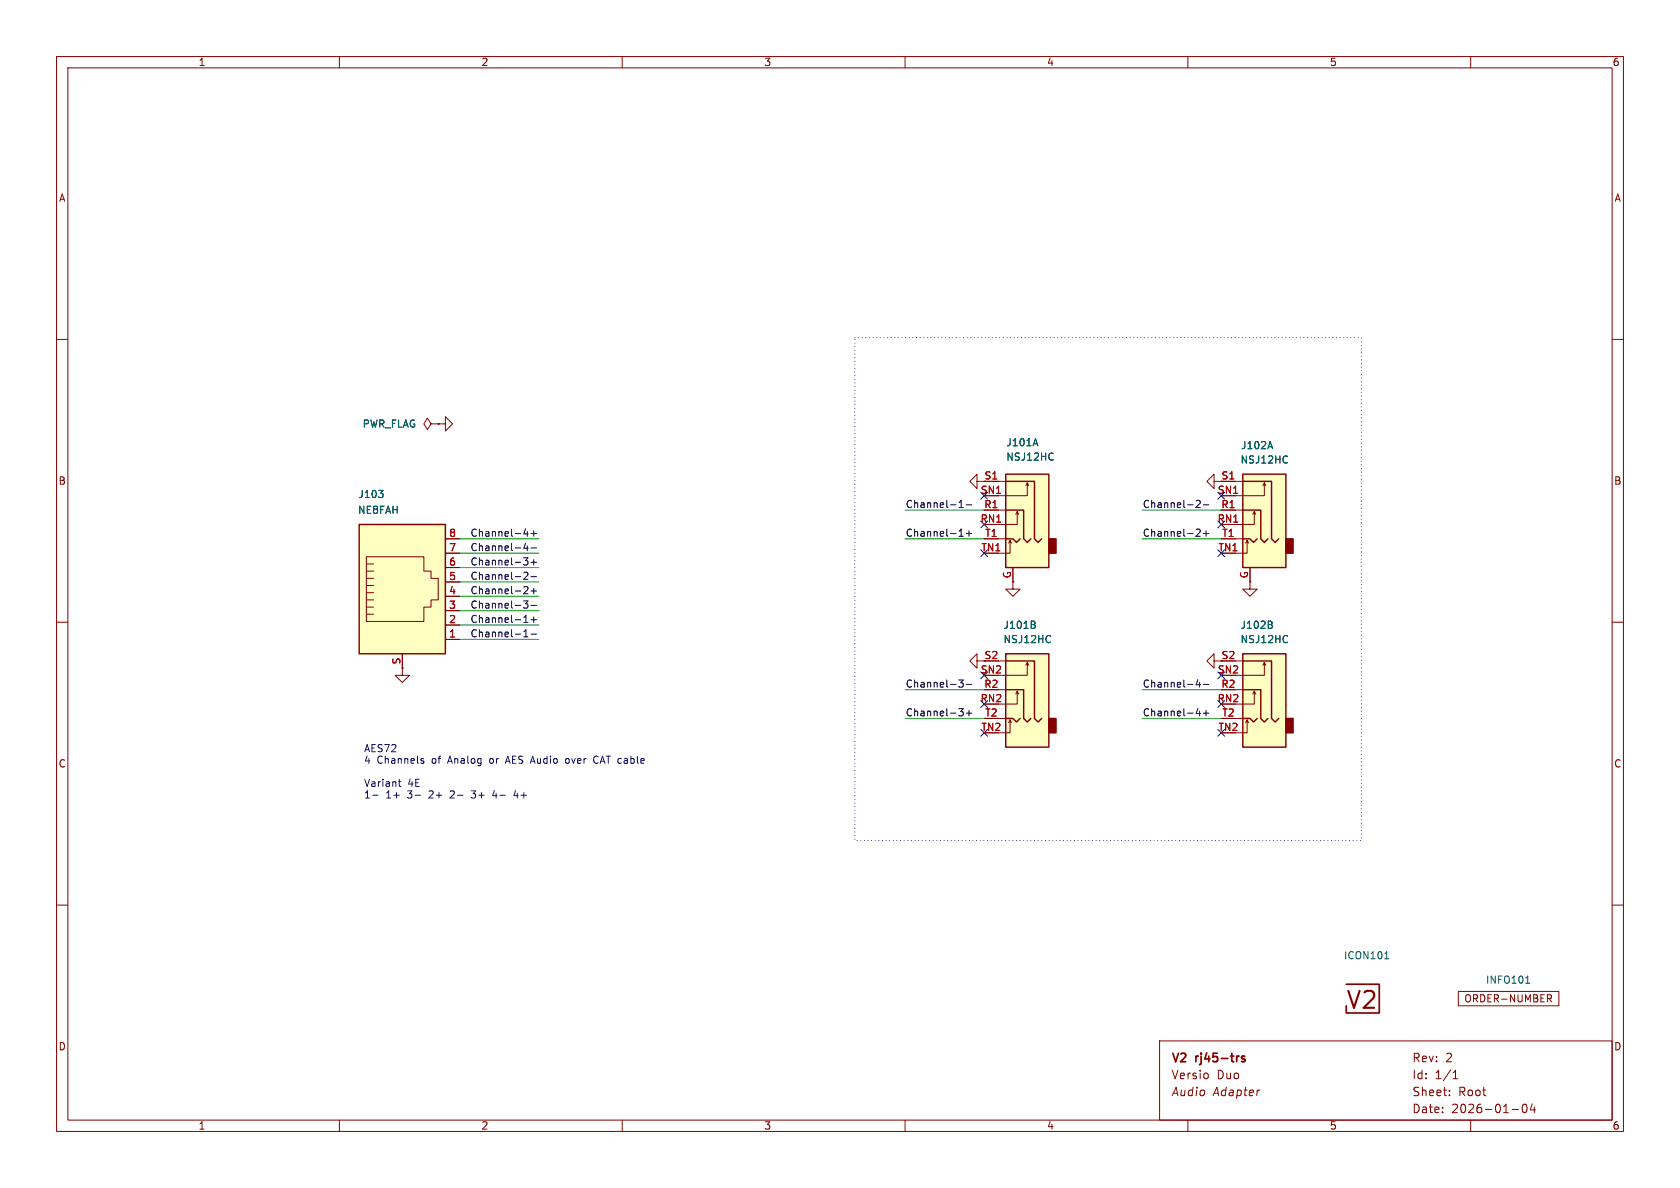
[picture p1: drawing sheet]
(kicad_sch
 (version 20250114)
 (generator "eeschema")
 (generator_version "9.0")
 (paper "A4")
 (title_block
  (title "V2 rj45-trs")
  (date "2026-01-04")
  (rev "2")
  (company "Versio Duo")
  (comment 1 "Audio Adapter"))
 (lib_symbols
  (symbol "V2_Artwork:V2-logo" (exclude_from_sim no) (in_bom no) (on_board yes)
   (property "Reference" "ICON" (at -3.302 3.81 0) (effects (font (size 1.27 1.27)) (justify left bottom)))
   (property "Value" "V2-logo" (at -4.572 -5.588 0) (effects (font (size 1.27 1.27)) (justify left bottom) (hide yes)))
   (property "Footprint" "V2_Artwork:Logo_Small" (at 0 -8.128 0) (effects (font (size 1.27 1.27)) (hide yes)))
   (property "Datasheet" "" (at 0.508 1.27 0) (effects (font (size 1.27 1.27)) (hide yes)))
   (property "Description" "" (at 0 0 0) (effects (font (size 1.27 1.27)) (hide yes)))
   (property "Sim.Enable" "0" (at 0 0 0) (effects (font (size 1.27 1.27)) (hide yes)))
   (symbol "V2-logo_1_0"
    (polyline (pts (xy -3.302 2.54) (xy 2.54 2.54) (xy 2.54 -2.54) (xy -3.302 -2.54) (xy -3.302 -1.27)) (stroke (width 0.3) (type default)) (fill (type none))))
   (symbol "V2-logo_1_1"
    (text "V2" (at -0.508 -0.254 0) (effects (font (size 3 3) (thickness 0.375)))))
   (embedded_fonts no))
  (symbol "V2_Connector_Audio:NSJ12HC" (exclude_from_sim no) (in_bom yes) (on_board yes)
   (property "Reference" "J" (at 0 11.43 0) (effects (font (size 1.27 1.27))))
   (property "Value" "NSJ12HC" (at 0 8.89 0) (effects (font (size 1.27 1.27))))
   (property "Footprint" "V2_Connector_Audio:Jack_6.35mm_Neutrik_NSJ12HC_Horizontal" (at 0 -25.4 0) (effects (font (size 1.27 1.27)) (hide yes)))
   (property "Datasheet" "https://www.neutrik.com/en/product/nsj12hc" (at 0 -22.606 0) (effects (font (size 1.27 1.27)) (hide yes)))
   (property "Description" "Stacking Jacks, Stereo dual jack, full nose" (at 0 -27.94 0) (effects (font (size 1.27 1.27)) (hide yes)))
   (property "Mouser" "568-NSJ12HC" (at 0 -35.306 0) (show_name) (effects (font (size 1.27 1.27)) (hide yes)))
   (property "Manufacturer" "Neutrik" (at 0 -33.02 0) (show_name) (effects (font (size 1.27 1.27)) (hide yes)))
   (property "Product" "NSJ12HC" (at 0 -30.48 0) (show_name) (effects (font (size 1.27 1.27)) (hide yes)))
   (symbol "NSJ12HC_0_1"
    (rectangle (start -6.35 -5.08) (end -7.62 -7.62) (stroke (width 0.254) (type default)) (fill (type outline)))
    (polyline (pts (xy -3.175 -5.08) (xy -2.54 -5.715) (xy -1.905 -5.08) (xy -1.905 0) (xy 1.27 0)) (stroke (width 0.254) (type default)) (fill (type none)))
    (polyline (pts (xy -2.54 4.826) (xy -2.286 4.318)) (stroke (width 0) (type default)) (fill (type none)))
    (polyline (pts (xy -1.27 -5.08) (xy -0.635 -5.715) (xy 0 -5.08) (xy 1.27 -5.08)) (stroke (width 0.254) (type default)) (fill (type none)))
    (polyline (pts (xy -0.762 -0.254) (xy -0.508 -0.762)) (stroke (width 0) (type default)) (fill (type none)))
    (polyline (pts (xy 0.508 -5.334) (xy 0.762 -5.842)) (stroke (width 0) (type default)) (fill (type none)))
    (rectangle (start 1.27 6.35) (end -6.35 -10.16) (stroke (width 0.254) (type default)) (fill (type background)))
    (polyline (pts (xy 1.27 5.08) (xy -3.81 5.08) (xy -3.81 -5.08) (xy -4.445 -5.715) (xy -5.08 -5.08)) (stroke (width 0.254) (type default)) (fill (type none)))
    (polyline (pts (xy 1.27 0) (xy 2.54 0)) (stroke (width 0) (type default)) (fill (type none)))
    (polyline (pts (xy 2.54 5.08) (xy 1.27 5.08)) (stroke (width 0) (type default)) (fill (type none)))
    (polyline (pts (xy 2.54 2.54) (xy -2.54 2.54) (xy -2.54 4.826) (xy -2.794 4.318)) (stroke (width 0) (type default)) (fill (type none)))
    (polyline (pts (xy 2.54 -2.54) (xy -0.762 -2.54) (xy -0.762 -0.254) (xy -1.016 -0.762)) (stroke (width 0) (type default)) (fill (type none)))
    (polyline (pts (xy 2.54 -5.08) (xy 1.27 -5.08)) (stroke (width 0) (type default)) (fill (type none)))
    (polyline (pts (xy 2.54 -7.62) (xy 0.508 -7.62) (xy 0.508 -5.334) (xy 0.254 -5.842)) (stroke (width 0) (type default)) (fill (type none))))
   (symbol "NSJ12HC_1_1"
    (pin passive line (at 0 -12.7 90) (length 2.54) (name "~" (effects (font (size 1.27 1.27)))) (number "G" (effects (font (size 1.27 1.27)))))
    (pin passive line (at 5.08 5.08 180) (length 2.54) (name "~" (effects (font (size 1.27 1.27)))) (number "S1" (effects (font (size 1.27 1.27)))))
    (pin passive line (at 5.08 2.54 180) (length 2.54) (name "~" (effects (font (size 1.27 1.27)))) (number "SN1" (effects (font (size 1.27 1.27)))))
    (pin passive line (at 5.08 0 180) (length 2.54) (name "~" (effects (font (size 1.27 1.27)))) (number "R1" (effects (font (size 1.27 1.27)))))
    (pin passive line (at 5.08 -2.54 180) (length 2.54) (name "~" (effects (font (size 1.27 1.27)))) (number "RN1" (effects (font (size 1.27 1.27)))))
    (pin passive line (at 5.08 -5.08 180) (length 2.54) (name "~" (effects (font (size 1.27 1.27)))) (number "T1" (effects (font (size 1.27 1.27)))))
    (pin passive line (at 5.08 -7.62 180) (length 2.54) (name "~" (effects (font (size 1.27 1.27)))) (number "TN1" (effects (font (size 1.27 1.27))))))
   (symbol "NSJ12HC_2_1"
    (pin passive line (at 5.08 5.08 180) (length 2.54) (name "~" (effects (font (size 1.27 1.27)))) (number "S2" (effects (font (size 1.27 1.27)))))
    (pin passive line (at 5.08 2.54 180) (length 2.54) (name "~" (effects (font (size 1.27 1.27)))) (number "SN2" (effects (font (size 1.27 1.27)))))
    (pin passive line (at 5.08 0 180) (length 2.54) (name "~" (effects (font (size 1.27 1.27)))) (number "R2" (effects (font (size 1.27 1.27)))))
    (pin passive line (at 5.08 -2.54 180) (length 2.54) (name "~" (effects (font (size 1.27 1.27)))) (number "RN2" (effects (font (size 1.27 1.27)))))
    (pin passive line (at 5.08 -5.08 180) (length 2.54) (name "~" (effects (font (size 1.27 1.27)))) (number "T2" (effects (font (size 1.27 1.27)))))
    (pin passive line (at 5.08 -7.62 180) (length 2.54) (name "~" (effects (font (size 1.27 1.27)))) (number "TN2" (effects (font (size 1.27 1.27))))))
   (embedded_fonts no))
  (symbol "V2_Connector_EtherCon:NE8FAH"
   (pin_names
    (offset 1.016)) (exclude_from_sim no) (in_bom yes) (on_board yes)
   (property "Reference" "J" (at -5.08 17.78 0) (effects (font (size 1.27 1.27)) (justify right)))
   (property "Value" "NE8FAH" (at 2.54 13.97 0) (effects (font (size 1.27 1.27)) (justify left)))
   (property "Footprint" "V2_Connector_EtherCon:NE8FAH" (at 0 -25.4 0) (effects (font (size 1.27 1.27)) (hide yes)))
   (property "Datasheet" "" (at 0 0.635 90) (effects (font (size 1.27 1.27)) (hide yes)))
   (property "Description" "" (at 0 0 0) (effects (font (size 1.27 1.27)) (hide yes)))
   (property "Mouser" "568-NE8FAH" (at 0 -33.02 0) (show_name) (effects (font (size 1.27 1.27)) (hide yes)))
   (property "Manufacturer" "Neutrik" (at 0 -27.94 0) (show_name) (effects (font (size 1.27 1.27)) (hide yes)))
   (property "Product" "NE8FAH" (at 0 -30.48 0) (show_name) (effects (font (size 1.27 1.27)) (hide yes)))
   (symbol "NE8FAH_0_1"
    (polyline (pts (xy -6.35 1.905) (xy -5.08 1.905) (xy -5.08 1.905)) (stroke (width 0) (type default)) (fill (type none)))
    (polyline (pts (xy -6.35 0.635) (xy -5.08 0.635) (xy -5.08 0.635)) (stroke (width 0) (type default)) (fill (type none)))
    (polyline (pts (xy -6.35 -0.635) (xy -5.08 -0.635) (xy -5.08 -0.635)) (stroke (width 0) (type default)) (fill (type none)))
    (polyline (pts (xy -6.35 -1.905) (xy -5.08 -1.905) (xy -5.08 -1.905)) (stroke (width 0) (type default)) (fill (type none)))
    (polyline (pts (xy -6.35 -3.175) (xy -5.08 -3.175) (xy -5.08 -3.175)) (stroke (width 0) (type default)) (fill (type none)))
    (polyline (pts (xy -6.35 -4.445) (xy -6.35 6.985) (xy 3.81 6.985) (xy 3.81 4.445) (xy 5.08 4.445) (xy 5.08 3.175) (xy 6.35 3.175) (xy 6.35 -0.635) (xy 5.08 -0.635) (xy 5.08 -1.905) (xy 3.81 -1.905) (xy 3.81 -4.445) (xy -6.35 -4.445) (xy -6.35 -4.445)) (stroke (width 0) (type default)) (fill (type none)))
    (polyline (pts (xy -5.08 5.715) (xy -6.35 5.715)) (stroke (width 0) (type default)) (fill (type none)))
    (polyline (pts (xy -5.08 4.445) (xy -6.35 4.445)) (stroke (width 0) (type default)) (fill (type none)))
    (polyline (pts (xy -5.08 3.175) (xy -6.35 3.175) (xy -6.35 3.175)) (stroke (width 0) (type default)) (fill (type none)))
    (rectangle (start 7.62 12.7) (end -7.62 -10.16) (stroke (width 0.254) (type default)) (fill (type background))))
   (symbol "NE8FAH_1_1"
    (pin passive line (at 0 -12.7 90) (length 2.54) (name "" (effects (font (size 1.27 1.27)))) (number "S" (effects (font (size 1.27 1.27)))))
    (pin passive line (at 10.16 10.16 180) (length 2.54) (name "~" (effects (font (size 1.27 1.27)))) (number "8" (effects (font (size 1.27 1.27)))))
    (pin passive line (at 10.16 7.62 180) (length 2.54) (name "~" (effects (font (size 1.27 1.27)))) (number "7" (effects (font (size 1.27 1.27)))))
    (pin passive line (at 10.16 5.08 180) (length 2.54) (name "~" (effects (font (size 1.27 1.27)))) (number "6" (effects (font (size 1.27 1.27)))))
    (pin passive line (at 10.16 2.54 180) (length 2.54) (name "~" (effects (font (size 1.27 1.27)))) (number "5" (effects (font (size 1.27 1.27)))))
    (pin passive line (at 10.16 0 180) (length 2.54) (name "~" (effects (font (size 1.27 1.27)))) (number "4" (effects (font (size 1.27 1.27)))))
    (pin passive line (at 10.16 -2.54 180) (length 2.54) (name "~" (effects (font (size 1.27 1.27)))) (number "3" (effects (font (size 1.27 1.27)))))
    (pin passive line (at 10.16 -5.08 180) (length 2.54) (name "~" (effects (font (size 1.27 1.27)))) (number "2" (effects (font (size 1.27 1.27)))))
    (pin passive line (at 10.16 -7.62 180) (length 2.54) (name "~" (effects (font (size 1.27 1.27)))) (number "1" (effects (font (size 1.27 1.27))))))
   (embedded_fonts no))
  (symbol "V2_Production:Order_Number" (exclude_from_sim no) (in_bom no) (on_board yes)
   (property "Reference" "INFO" (at 0 2.54 0) (effects (font (size 1.27 1.27))))
   (property "Value" "Order_Number" (at 0 -2.54 0) (effects (font (size 1.27 1.27)) (hide yes)))
   (property "Footprint" "V2_Production:Order_Number" (at 0 -5.08 0) (effects (font (size 1.27 1.27)) (hide yes)))
   (property "Datasheet" "" (at 0 0 0) (effects (font (size 1.27 1.27)) (hide yes)))
   (property "Description" "" (at 0 0 0) (effects (font (size 1.27 1.27)) (hide yes)))
   (symbol "Order_Number_0_0"
    (text "ORDER-NUMBER" (at 0 0 0) (effects (font (size 1.27 1.27)))))
   (symbol "Order_Number_0_1"
    (rectangle (start -8.89 1.27) (end 8.89 -1.27) (stroke (width 0) (type default)) (fill (type none))))
   (embedded_fonts no))
  (symbol "V2_power:GND"
   (power)
   (pin_numbers (hide yes))
   (pin_names
    (offset 0) (hide yes)) (exclude_from_sim no) (in_bom yes) (on_board yes)
   (property "Reference" "#PWR" (at 0 -7.112 0) (effects (font (size 1.27 1.27)) (hide yes)))
   (property "Value" "GND" (at 0 -4.064 0) (effects (font (size 1.27 1.27)) (hide yes)))
   (property "Footprint" "" (at 0 0 0) (effects (font (size 1.27 1.27)) (hide yes)))
   (property "Datasheet" "" (at 0 0 0) (effects (font (size 1.27 1.27)) (hide yes)))
   (property "Description" "Power symbol creates a global label with name \"GND\" , ground" (at -0.254 -10.414 0) (effects (font (size 1.27 1.27)) (hide yes)))
   (symbol "GND_0_1"
    (polyline (pts (xy 0 0) (xy 0 -1.27) (xy 1.27 -1.27) (xy 0 -2.54) (xy -1.27 -1.27) (xy 0 -1.27)) (stroke (width 0) (type default)) (fill (type none))))
   (symbol "GND_1_1"
    (pin power_in line (at 0 0 270) (length 0) (name "~" (effects (font (size 1.27 1.27)))) (number "1" (effects (font (size 1.27 1.27))))))
   (embedded_fonts no))
  (symbol "V2_power:PWR_FLAG"
   (power)
   (pin_numbers (hide yes))
   (pin_names
    (offset 0) (hide yes)) (exclude_from_sim no) (in_bom yes) (on_board yes)
   (property "Reference" "#FLG" (at 0 -13.97 0) (effects (font (size 1.27 1.27)) (hide yes)))
   (property "Value" "PWR_FLAG" (at 0 4.572 0) (effects (font (size 1.27 1.27))))
   (property "Footprint" "" (at 0 0 0) (effects (font (size 1.27 1.27)) (hide yes)))
   (property "Datasheet" "" (at 0 0 0) (effects (font (size 1.27 1.27)) (hide yes)))
   (property "Description" "Special symbol for telling ERC where power comes from" (at 0 -17.272 0) (effects (font (size 1.27 1.27)) (hide yes)))
   (symbol "PWR_FLAG_0_0"
    (pin power_out line (at 0 0 90) (length 0) (name "~" (effects (font (size 1.27 1.27)))) (number "1" (effects (font (size 1.27 1.27))))))
   (symbol "PWR_FLAG_0_1"
    (polyline (pts (xy 0 0) (xy 0 1.27) (xy -1.016 1.905) (xy 0 2.54) (xy 1.016 1.905) (xy 0 1.27)) (stroke (width 0) (type default)) (fill (type none))))
   (embedded_fonts no)))
 (rectangle
  (start 151.13 59.69)
  (end 240.665 148.59)
  (stroke (width 0) (type dot))
  (fill (type none)))
 (text "AES72\n4 Channels of Analog or AES Audio over CAT cable\n\nVariant 4E\n1- 1+ 3- 2+ 2- 3+ 4- 4+"
  (exclude_from_sim no)
  (at 64.262 136.652 0)
  (effects (font (size 1.27 1.27)) (justify left)))
 (no_connect
  (at 173.99 119.38))
 (no_connect
  (at 173.99 97.79))
 (no_connect
  (at 215.9 119.38))
 (no_connect
  (at 215.9 129.54))
 (no_connect
  (at 215.9 87.63))
 (no_connect
  (at 173.99 87.63))
 (no_connect
  (at 215.9 124.46))
 (no_connect
  (at 215.9 97.79))
 (no_connect
  (at 173.99 124.46))
 (no_connect
  (at 173.99 92.71))
 (no_connect
  (at 215.9 92.71))
 (no_connect
  (at 173.99 129.54))
 (wire
  (pts (xy 81.28 113.03) (xy 95.25 113.03))
  (stroke (width 0) (type default)))
 (wire
  (pts (xy 81.28 97.79) (xy 95.25 97.79))
  (stroke (width 0) (type default)))
 (wire
  (pts (xy 81.28 102.87) (xy 95.25 102.87))
  (stroke (width 0) (type default)))
 (wire
  (pts (xy 81.28 95.25) (xy 95.25 95.25))
  (stroke (width 0) (type default)))
 (wire
  (pts (xy 81.28 110.49) (xy 95.25 110.49))
  (stroke (width 0) (type default)))
 (wire
  (pts (xy 160.02 127) (xy 173.99 127))
  (stroke (width 0) (type default)))
 (wire
  (pts (xy 201.93 90.17) (xy 215.9 90.17))
  (stroke (width 0) (type default)))
 (wire
  (pts (xy 160.02 90.17) (xy 173.99 90.17))
  (stroke (width 0) (type default)))
 (wire
  (pts (xy 160.02 121.92) (xy 173.99 121.92))
  (stroke (width 0) (type default)))
 (wire
  (pts (xy 160.02 95.25) (xy 173.99 95.25))
  (stroke (width 0) (type default)))
 (wire
  (pts (xy 201.93 95.25) (xy 215.9 95.25))
  (stroke (width 0) (type default)))
 (wire
  (pts (xy 201.93 121.92) (xy 215.9 121.92))
  (stroke (width 0) (type default)))
 (wire
  (pts (xy 81.28 105.41) (xy 95.25 105.41))
  (stroke (width 0) (type default)))
 (wire
  (pts (xy 81.28 107.95) (xy 95.25 107.95))
  (stroke (width 0) (type default)))
 (wire
  (pts (xy 201.93 127) (xy 215.9 127))
  (stroke (width 0) (type default)))
 (wire
  (pts (xy 81.28 100.33) (xy 95.25 100.33))
  (stroke (width 0) (type default)))
 (label "Channel-2-"
  (at 201.93 90.17 0)
  (effects (font (size 1.27 1.27)) (justify left bottom)))
 (label "Channel-3+"
  (at 95.25 100.33 180)
  (effects (font (size 1.27 1.27)) (justify right bottom)))
 (label "Channel-2-"
  (at 95.25 102.87 180)
  (effects (font (size 1.27 1.27)) (justify right bottom)))
 (label "Channel-4-"
  (at 201.93 121.92 0)
  (effects (font (size 1.27 1.27)) (justify left bottom)))
 (label "Channel-1-"
  (at 95.25 113.03 180)
  (effects (font (size 1.27 1.27)) (justify right bottom)))
 (label "Channel-2+"
  (at 95.25 105.41 180)
  (effects (font (size 1.27 1.27)) (justify right bottom)))
 (label "Channel-4-"
  (at 95.25 97.79 180)
  (effects (font (size 1.27 1.27)) (justify right bottom)))
 (label "Channel-2+"
  (at 201.93 95.25 0)
  (effects (font (size 1.27 1.27)) (justify left bottom)))
 (label "Channel-1-"
  (at 160.02 90.17 0)
  (effects (font (size 1.27 1.27)) (justify left bottom)))
 (label "Channel-3-"
  (at 95.25 107.95 180)
  (effects (font (size 1.27 1.27)) (justify right bottom)))
 (label "Channel-3+"
  (at 160.02 127 0)
  (effects (font (size 1.27 1.27)) (justify left bottom)))
 (label "Channel-4+"
  (at 95.25 95.25 180)
  (effects (font (size 1.27 1.27)) (justify right bottom)))
 (label "Channel-4+"
  (at 201.93 127 0)
  (effects (font (size 1.27 1.27)) (justify left bottom)))
 (label "Channel-3-"
  (at 160.02 121.92 0)
  (effects (font (size 1.27 1.27)) (justify left bottom)))
 (label "Channel-1+"
  (at 95.25 110.49 180)
  (effects (font (size 1.27 1.27)) (justify right bottom)))
 (label "Channel-1+"
  (at 160.02 95.25 0)
  (effects (font (size 1.27 1.27)) (justify left bottom)))
 (symbol
  (lib_id "V2_power:GND")
  (at 215.9 116.84 270)
  (mirror x)
  (unit 1)
  (exclude_from_sim no)
  (in_bom yes)
  (on_board yes)
  (dnp no)
  (fields_autoplaced yes)
  (property "Reference" "#PWR0107" (at 209.55 116.84 0) (effects (font (size 1.27 1.27)) (hide yes)))
  (property "Value" "GND" (at 210.82 116.84 0) (effects (font (size 1.27 1.27)) (hide yes)))
  (property "Footprint" "" (at 215.9 116.84 0) (effects (font (size 1.27 1.27)) (hide yes)))
  (property "Datasheet" "" (at 215.9 116.84 0) (effects (font (size 1.27 1.27)) (hide yes)))
  (property "Description" "Power symbol creates a global label with name \"GND\" , ground" (at 215.9 116.84 0) (effects (font (size 1.27 1.27)) (hide yes)))
  (pin "1"))
 (symbol
  (lib_id "V2_Connector_Audio:NSJ12HC")
  (at 179.07 121.92 0)
  (mirror y)
  (unit 2)
  (exclude_from_sim no)
  (in_bom yes)
  (on_board yes)
  (dnp no)
  (property "Reference" "J101" (at 180.34 110.49 0) (effects (font (size 1.27 1.27))))
  (property "Value" "NSJ12HC" (at 181.6735 113.03 0) (effects (font (size 1.27 1.27))))
  (property "Footprint" "V2_Connector_Audio:Jack_6.35mm_Neutrik_NSJ12HC_Horizontal" (at 176.784 146.05 0) (effects (font (size 1.27 1.27)) (hide yes)))
  (property "Datasheet" "https://www.neutrik.com/en/product/nsj12hc" (at 179.07 143.256 0) (effects (font (size 1.27 1.27)) (hide yes)))
  (property "Description" "Stacking Jacks, Stereo dual jack, full nose" (at 179.324 149.098 0) (effects (font (size 1.27 1.27)) (hide yes)))
  (property "Mouser" "568-NSJ12HC" (at 179.07 152.146 0) (effects (font (size 1.27 1.27)) (hide yes)))
  (property "Manufacturer" "Neutrik" (at 179.07 154.94 0) (effects (font (size 1.27 1.27)) (hide yes)))
  (property "Product" "NSJ12HC" (at 179.07 152.4 0) (effects (font (size 1.27 1.27)) (hide yes)))
  (pin "G")
  (pin "S1")
  (pin "TN1")
  (pin "T1")
  (pin "RN1")
  (pin "T2")
  (pin "TN2")
  (pin "R1")
  (pin "SN1")
  (pin "S2")
  (pin "RN2")
  (pin "R2")
  (pin "SN2"))
 (symbol
  (lib_id "V2_power:GND")
  (at 77.47 74.93 90)
  (unit 1)
  (exclude_from_sim no)
  (in_bom yes)
  (on_board yes)
  (dnp no)
  (property "Reference" "#PWR0101" (at 83.82 74.93 0) (effects (font (size 1.27 1.27)) (hide yes)))
  (property "Value" "GND" (at 85.09 74.93 90) (effects (font (size 1.27 1.27)) (justify left) (hide yes)))
  (property "Footprint" "" (at 77.47 74.93 0) (effects (font (size 1.27 1.27)) (hide yes)))
  (property "Datasheet" "" (at 77.47 74.93 0) (effects (font (size 1.27 1.27)) (hide yes)))
  (property "Description" "Power symbol creates a global label with name \"GND\" , ground" (at 77.47 74.93 0) (effects (font (size 1.27 1.27)) (hide yes)))
  (pin "1"))
 (symbol
  (lib_id "V2_power:GND")
  (at 220.98 102.87 0)
  (mirror y)
  (unit 1)
  (exclude_from_sim no)
  (in_bom yes)
  (on_board yes)
  (dnp no)
  (fields_autoplaced yes)
  (property "Reference" "#PWR0105" (at 220.98 109.22 0) (effects (font (size 1.27 1.27)) (hide yes)))
  (property "Value" "GND" (at 220.98 107.95 0) (effects (font (size 1.27 1.27)) (hide yes)))
  (property "Footprint" "" (at 220.98 102.87 0) (effects (font (size 1.27 1.27)) (hide yes)))
  (property "Datasheet" "" (at 220.98 102.87 0) (effects (font (size 1.27 1.27)) (hide yes)))
  (property "Description" "Power symbol creates a global label with name \"GND\" , ground" (at 220.98 102.87 0) (effects (font (size 1.27 1.27)) (hide yes)))
  (pin "1"))
 (symbol
  (lib_id "V2_Connector_Audio:NSJ12HC")
  (at 179.07 90.17 0)
  (mirror y)
  (unit 1)
  (exclude_from_sim no)
  (in_bom yes)
  (on_board yes)
  (dnp no)
  (property "Reference" "J101" (at 177.8 78.232 0) (effects (font (size 1.27 1.27)) (justify right)))
  (property "Value" "NSJ12HC" (at 177.8 80.772 0) (effects (font (size 1.27 1.27)) (justify right)))
  (property "Footprint" "V2_Connector_Audio:Jack_6.35mm_Neutrik_NSJ12HC_Horizontal" (at 176.784 114.3 0) (effects (font (size 1.27 1.27)) (hide yes)))
  (property "Datasheet" "https://www.neutrik.com/en/product/nsj12hc" (at 179.07 111.506 0) (effects (font (size 1.27 1.27)) (hide yes)))
  (property "Description" "Stacking Jacks, Stereo dual jack, full nose" (at 179.324 117.348 0) (effects (font (size 1.27 1.27)) (hide yes)))
  (property "Mouser" "568-NSJ12HC" (at 179.07 120.396 0) (effects (font (size 1.27 1.27)) (hide yes)))
  (property "Manufacturer" "Neutrik" (at 179.07 123.19 0) (effects (font (size 1.27 1.27)) (hide yes)))
  (property "Product" "NSJ12HC" (at 179.07 120.65 0) (effects (font (size 1.27 1.27)) (hide yes)))
  (pin "G")
  (pin "S1")
  (pin "TN1")
  (pin "T1")
  (pin "RN1")
  (pin "T2")
  (pin "TN2")
  (pin "R1")
  (pin "SN1")
  (pin "S2")
  (pin "RN2")
  (pin "R2")
  (pin "SN2"))
 (symbol
  (lib_id "V2_Connector_Audio:NSJ12HC")
  (at 220.98 90.17 0)
  (mirror y)
  (unit 1)
  (exclude_from_sim no)
  (in_bom yes)
  (on_board yes)
  (dnp no)
  (property "Reference" "J102" (at 222.25 78.74 0) (effects (font (size 1.27 1.27))))
  (property "Value" "NSJ12HC" (at 223.5835 81.28 0) (effects (font (size 1.27 1.27))))
  (property "Footprint" "V2_Connector_Audio:Jack_6.35mm_Neutrik_NSJ12HC_Horizontal" (at 218.694 114.3 0) (effects (font (size 1.27 1.27)) (hide yes)))
  (property "Datasheet" "https://www.neutrik.com/en/product/nsj12hc" (at 220.98 111.506 0) (effects (font (size 1.27 1.27)) (hide yes)))
  (property "Description" "Stacking Jacks, Stereo dual jack, full nose" (at 221.234 117.348 0) (effects (font (size 1.27 1.27)) (hide yes)))
  (property "Mouser" "568-NSJ12HC" (at 220.98 120.396 0) (effects (font (size 1.27 1.27)) (hide yes)))
  (property "Manufacturer" "Neutrik" (at 220.98 123.19 0) (effects (font (size 1.27 1.27)) (hide yes)))
  (property "Product" "NSJ12HC" (at 220.98 120.65 0) (effects (font (size 1.27 1.27)) (hide yes)))
  (pin "T2")
  (pin "TN2")
  (pin "R2")
  (pin "RN2")
  (pin "SN2")
  (pin "S2")
  (pin "TN1")
  (pin "G")
  (pin "S1")
  (pin "T1")
  (pin "RN1")
  (pin "R1")
  (pin "SN1"))
 (symbol
  (lib_id "V2_Production:Order_Number")
  (at 266.7 176.53 0)
  (unit 1)
  (exclude_from_sim no)
  (in_bom no)
  (on_board yes)
  (dnp no)
  (property "Reference" "INFO101" (at 266.7 173.228 0) (effects (font (size 1.27 1.27))))
  (property "Value" "Order_Number" (at 266.7 179.07 0) (effects (font (size 1.27 1.27)) (hide yes)))
  (property "Footprint" "V2_Production:Order_Number" (at 266.7 181.61 0) (effects (font (size 1.27 1.27)) (hide yes)))
  (property "Datasheet" "" (at 266.7 176.53 0) (effects (font (size 1.27 1.27)) (hide yes)))
  (property "Description" "" (at 266.7 176.53 0) (effects (font (size 1.27 1.27)) (hide yes))))
 (symbol
  (lib_id "V2_power:GND")
  (at 179.07 102.87 0)
  (mirror y)
  (unit 1)
  (exclude_from_sim no)
  (in_bom yes)
  (on_board yes)
  (dnp no)
  (fields_autoplaced yes)
  (property "Reference" "#PWR0104" (at 179.07 109.22 0) (effects (font (size 1.27 1.27)) (hide yes)))
  (property "Value" "GND" (at 179.07 107.95 0) (effects (font (size 1.27 1.27)) (hide yes)))
  (property "Footprint" "" (at 179.07 102.87 0) (effects (font (size 1.27 1.27)) (hide yes)))
  (property "Datasheet" "" (at 179.07 102.87 0) (effects (font (size 1.27 1.27)) (hide yes)))
  (property "Description" "Power symbol creates a global label with name \"GND\" , ground" (at 179.07 102.87 0) (effects (font (size 1.27 1.27)) (hide yes)))
  (pin "1"))
 (symbol
  (lib_id "V2_power:GND")
  (at 71.12 118.11 0)
  (mirror y)
  (unit 1)
  (exclude_from_sim no)
  (in_bom yes)
  (on_board yes)
  (dnp no)
  (fields_autoplaced yes)
  (property "Reference" "#PWR0108" (at 71.12 124.46 0) (effects (font (size 1.27 1.27)) (hide yes)))
  (property "Value" "GND" (at 71.12 123.19 0) (effects (font (size 1.27 1.27)) (hide yes)))
  (property "Footprint" "" (at 71.12 118.11 0) (effects (font (size 1.27 1.27)) (hide yes)))
  (property "Datasheet" "" (at 71.12 118.11 0) (effects (font (size 1.27 1.27)) (hide yes)))
  (property "Description" "Power symbol creates a global label with name \"GND\" , ground" (at 71.12 118.11 0) (effects (font (size 1.27 1.27)) (hide yes)))
  (pin "1"))
 (symbol
  (lib_id "V2_power:GND")
  (at 215.9 85.09 270)
  (mirror x)
  (unit 1)
  (exclude_from_sim no)
  (in_bom yes)
  (on_board yes)
  (dnp no)
  (fields_autoplaced yes)
  (property "Reference" "#PWR0103" (at 209.55 85.09 0) (effects (font (size 1.27 1.27)) (hide yes)))
  (property "Value" "GND" (at 210.82 85.09 0) (effects (font (size 1.27 1.27)) (hide yes)))
  (property "Footprint" "" (at 215.9 85.09 0) (effects (font (size 1.27 1.27)) (hide yes)))
  (property "Datasheet" "" (at 215.9 85.09 0) (effects (font (size 1.27 1.27)) (hide yes)))
  (property "Description" "Power symbol creates a global label with name \"GND\" , ground" (at 215.9 85.09 0) (effects (font (size 1.27 1.27)) (hide yes)))
  (pin "1"))
 (symbol
  (lib_id "V2_Connector_EtherCon:NE8FAH")
  (at 71.12 105.41 0)
  (unit 1)
  (exclude_from_sim no)
  (in_bom yes)
  (on_board yes)
  (dnp no)
  (property "Reference" "J103" (at 68.072 87.376 0) (effects (font (size 1.27 1.27)) (justify right)))
  (property "Value" "NE8FAH" (at 70.612 90.1699 0) (effects (font (size 1.27 1.27)) (justify right)))
  (property "Footprint" "V2_Connector_EtherCon:NE8FAH" (at 74.93 126.365 0) (effects (font (size 1.27 1.27)) (hide yes)))
  (property "Datasheet" "" (at 71.12 104.775 90) (effects (font (size 1.27 1.27)) (hide yes)))
  (property "Description" "" (at 71.12 105.41 0) (effects (font (size 1.27 1.27)) (hide yes)))
  (property "Mouser" "568-NE8FAH" (at 71.12 132.842 0) (effects (font (size 1.27 1.27)) (hide yes)))
  (property "Manufacturer" "Neutrik" (at 71.12 133.35 0) (effects (font (size 1.27 1.27)) (hide yes)))
  (property "Product" "NE8FAH" (at 71.12 135.89 0) (effects (font (size 1.27 1.27)) (hide yes)))
  (pin "7")
  (pin "6")
  (pin "5")
  (pin "4")
  (pin "S")
  (pin "8")
  (pin "3")
  (pin "2")
  (pin "1"))
 (symbol
  (lib_id "V2_Connector_Audio:NSJ12HC")
  (at 220.98 121.92 0)
  (mirror y)
  (unit 2)
  (exclude_from_sim no)
  (in_bom yes)
  (on_board yes)
  (dnp no)
  (property "Reference" "J102" (at 222.25 110.49 0) (effects (font (size 1.27 1.27))))
  (property "Value" "NSJ12HC" (at 223.5835 113.03 0) (effects (font (size 1.27 1.27))))
  (property "Footprint" "V2_Connector_Audio:Jack_6.35mm_Neutrik_NSJ12HC_Horizontal" (at 218.694 146.05 0) (effects (font (size 1.27 1.27)) (hide yes)))
  (property "Datasheet" "https://www.neutrik.com/en/product/nsj12hc" (at 220.98 143.256 0) (effects (font (size 1.27 1.27)) (hide yes)))
  (property "Description" "Stacking Jacks, Stereo dual jack, full nose" (at 221.234 149.098 0) (effects (font (size 1.27 1.27)) (hide yes)))
  (property "Mouser" "568-NSJ12HC" (at 220.98 152.146 0) (effects (font (size 1.27 1.27)) (hide yes)))
  (property "Manufacturer" "Neutrik" (at 220.98 154.94 0) (effects (font (size 1.27 1.27)) (hide yes)))
  (property "Product" "NSJ12HC" (at 220.98 152.4 0) (effects (font (size 1.27 1.27)) (hide yes)))
  (pin "T2")
  (pin "TN2")
  (pin "R2")
  (pin "RN2")
  (pin "SN2")
  (pin "S2")
  (pin "TN1")
  (pin "G")
  (pin "S1")
  (pin "T1")
  (pin "RN1")
  (pin "R1")
  (pin "SN1"))
 (symbol
  (lib_id "V2_power:GND")
  (at 173.99 85.09 270)
  (mirror x)
  (unit 1)
  (exclude_from_sim no)
  (in_bom yes)
  (on_board yes)
  (dnp no)
  (fields_autoplaced yes)
  (property "Reference" "#PWR0102" (at 167.64 85.09 0) (effects (font (size 1.27 1.27)) (hide yes)))
  (property "Value" "GND" (at 168.91 85.09 0) (effects (font (size 1.27 1.27)) (hide yes)))
  (property "Footprint" "" (at 173.99 85.09 0) (effects (font (size 1.27 1.27)) (hide yes)))
  (property "Datasheet" "" (at 173.99 85.09 0) (effects (font (size 1.27 1.27)) (hide yes)))
  (property "Description" "Power symbol creates a global label with name \"GND\" , ground" (at 173.99 85.09 0) (effects (font (size 1.27 1.27)) (hide yes)))
  (pin "1"))
 (symbol
  (lib_id "V2_power:PWR_FLAG")
  (at 77.47 74.93 90)
  (unit 1)
  (exclude_from_sim no)
  (in_bom yes)
  (on_board yes)
  (dnp no)
  (property "Reference" "#FLG0101" (at 75.565 74.93 0) (effects (font (size 1.27 1.27)) (hide yes)))
  (property "Value" "PWR_FLAG" (at 68.834 74.93 90) (effects (font (size 1.27 1.27))))
  (property "Footprint" "" (at 77.47 74.93 0) (effects (font (size 1.27 1.27)) (hide yes)))
  (property "Datasheet" "~" (at 77.47 74.93 0) (effects (font (size 1.27 1.27)) (hide yes)))
  (property "Description" "Special symbol for telling ERC where power comes from" (at 77.47 74.93 0) (effects (font (size 1.27 1.27)) (hide yes)))
  (pin "1"))
 (symbol
  (lib_id "V2_power:GND")
  (at 173.99 116.84 270)
  (mirror x)
  (unit 1)
  (exclude_from_sim no)
  (in_bom yes)
  (on_board yes)
  (dnp no)
  (fields_autoplaced yes)
  (property "Reference" "#PWR0106" (at 167.64 116.84 0) (effects (font (size 1.27 1.27)) (hide yes)))
  (property "Value" "GND" (at 168.91 116.84 0) (effects (font (size 1.27 1.27)) (hide yes)))
  (property "Footprint" "" (at 173.99 116.84 0) (effects (font (size 1.27 1.27)) (hide yes)))
  (property "Datasheet" "" (at 173.99 116.84 0) (effects (font (size 1.27 1.27)) (hide yes)))
  (property "Description" "Power symbol creates a global label with name \"GND\" , ground" (at 173.99 116.84 0) (effects (font (size 1.27 1.27)) (hide yes)))
  (pin "1"))
 (symbol
  (lib_id "V2_Artwork:V2-logo")
  (at 241.3 176.53 0)
  (unit 1)
  (exclude_from_sim no)
  (in_bom no)
  (on_board yes)
  (dnp no)
  (property "Reference" "ICON101" (at 237.49 168.91 0) (effects (font (size 1.27 1.27)) (justify left)))
  (property "Value" "V2-logo" (at 237.49 171.45 0) (effects (font (size 1.27 1.27)) (justify left) (hide yes)))
  (property "Footprint" "V2_Artwork:Logo_Small" (at 241.3 184.15 0) (effects (font (size 1.27 1.27)) (hide yes)))
  (property "Datasheet" "" (at 241.3 176.53 0) (effects (font (size 1.27 1.27)) (hide yes)))
  (property "Description" "" (at 241.3 176.53 0) (effects (font (size 1.27 1.27)) (hide yes)))
  (property "Sim.Enable" "0" (at 241.3 176.53 0) (effects (font (size 1.27 1.27)) (hide yes))))
 (sheet_instances
  (path ""
   (page "1")))
 (embedded_fonts no))
